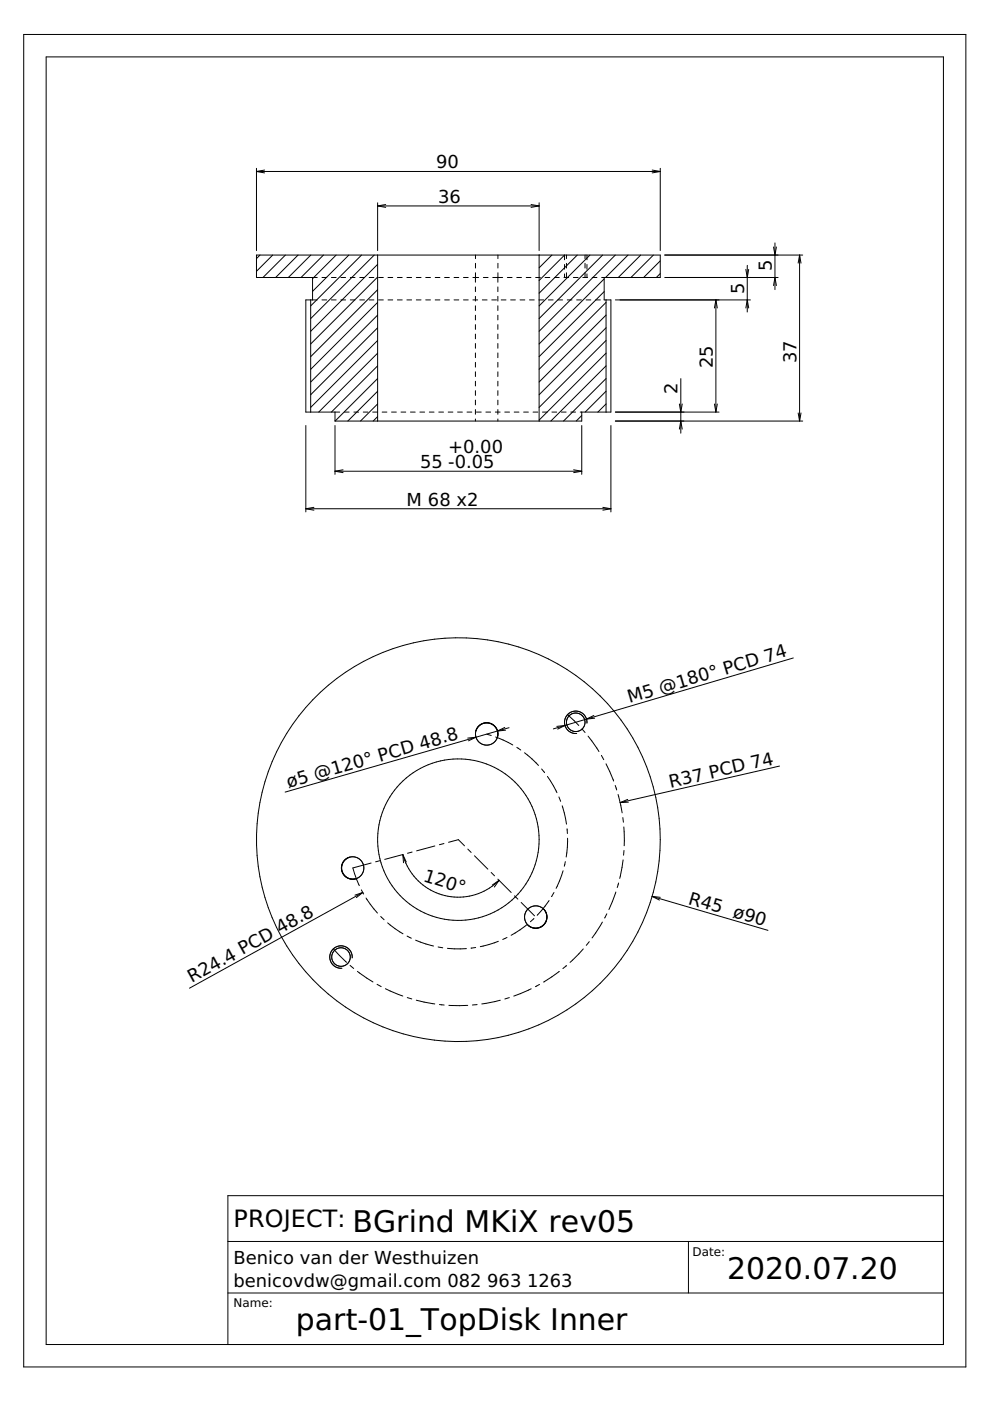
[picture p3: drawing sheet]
<svg xmlns="http://www.w3.org/2000/svg" width="210mm" height="297mm" viewBox="0 0 210 297" stroke-linecap="round" stroke-linejoin="round" font-family="sans-serif">
<g fill="none" stroke="#000" stroke-width=".21">
<path d="M5 7.3h199.8v282.5h-199.8zM9.8 12.1h190.2v273h-190.2zM54.4 35.7v17.4M54.4 36.4h85.6M54.4 36.4l1.7 .3M56.1 36.1l-1.7 .3M138.3 36.1l1.7 .3M140 35.7v17.4M140 36.4l-1.7 .3M55.1 54.1l-.7 .7M57.8 54.1l-3.4 3.4M60.5 54.1l-4.7 4.7"/>
<path d="M63.2 54.1l-4.8 4.7M65.9 54.1l-4.8 4.7M66.3 58.8v4.8M67.3 58.8h-12.9v-4.7h85.6v4.7h-12.4M68.3 58.8h1M68.6 54.1l-4.8 4.7M70.3 58.8h1M71.3 54.1l-5 5M72.3 58.8h1M74 54.1l-7.7 7.7M74.3 58.8h1M76.3 58.8h1"/>
<path d="M76.7 54.1l-10.8 10.8M78.3 58.8h1M79.3 54.1l-13.4 13.4M80.1 43v10.1M80.1 54.1v35.2M80.1 43.7h34.2M80.1 43.7l1.7 .3M80.1 56l-14.2 14.2M80.1 58.7l-14.2 14.2M80.3 58.8h1M81.8 43.4l-1.7 .3M82.3 58.8h1"/>
<path d="M84.3 58.8h1M86.3 58.8h1M88.3 58.8h1M90.3 58.8h1M92.3 58.8h1M94.3 58.8h1M96.3 58.8h1M98.3 58.8h1M100.3 58.8h1.2M100.8 54.1v.7M100.8 55.8v1M100.8 57.8v2"/>
<path d="M102.5 58.8h1M104.5 58.8h2.1M105.6 58.8v1M105.6 54.1v.7M105.6 55.8v1M105.6 57.8v1M107.6 58.8h1M109.6 58.8h1M111.6 58.8h1M112.6 43.4l1.7 .3M113.6 58.8h1M114.3 43v10.1"/>
<path d="M114.3 43.7l-1.7 .3M114.3 54.1v35.2M115.6 58.8h1M117 54.1l-2.7 2.7M117.6 58.8h1M119.6 58.8h1M119.7 55.1v-1l-5.4 5.4M119.7 56.1v1M119.7 58.1v.7M120.1 54.1v.7M120.1 55.8v1M120.1 57.8v1"/>
<path d="M121.6 58.8h1M122.4 54.1l-8.1 8.1M123.6 58.8h1M124 54.1v.7M124 55.8v1M124 57.8v1M124.4 54.1v1M124.4 56.1v1M124.4 58.1v.7M125.1 54.1l-10.8 10.8M125.6 58.8h1M127.8 54.1l-13.5 13.4"/>
<path d="M128.1 58.8v4.8h1.4v23.8h-6.5M128.1 59.1l-13.8 13.8M130.5 54.1l-16.2 16.1M133.2 54.1l-4.8 4.7M135.8 54.1l-4.7 4.7M138.5 54.1l-4.7 4.7M140 55.3l-3.5 3.5M140 58l-.8 .8M140.9 54.1h29.3M140.9 58.8h24.1M158.1 57.1l.3 1.7 .3-1.7M158.4 56.3v9.9"/>
<path d="M164 52.4l.3 1.7 .3-1.7M164.3 51.5v9.9M169.5 54.1v35.2M169.5 54.1l.3 1.7M169.5 54.1l-.3 1.7M65.9 63.6v23.8M67.3 63.6h-2.5v23.8h7.2M68.3 63.6h1M70.3 63.6h1M72.3 63.6h1M74.3 63.6h1M76.3 63.6h1"/>
<path d="M78.3 63.6h1M80.1 74.9l-12.5 12.5M80.1 77.6l-9.8 9.8M80.1 61.4l-14.2 14.2M80.1 64.1l-14.2 14.2M80.1 66.8l-14.2 14.2M80.1 69.5l-14.2 14.2M80.1 72.2l-14.2 14.2M80.3 63.6h1M82.3 63.6h1M84.3 63.6h1M86.3 63.6h1"/>
<path d="M88.3 63.6h1M90.3 63.6h1M92.3 63.6h1M94.3 63.6h1M96.3 63.6h1M98.3 63.6h1M100.3 63.6h1M100.8 60.8v1M100.8 62.8v1M100.8 64.8v1M100.8 66.8v1M100.8 68.8v1"/>
<path d="M100.8 70.8v1M100.8 72.8v1M100.8 74.8v1M100.8 76.8v1M100.8 78.8v1M102.3 63.6h1M104.3 63.6h1M105.6 60.8v1M105.6 62.8v1M105.6 64.8v1M105.6 66.8v1M105.6 68.8v1"/>
<path d="M105.6 70.8v1M105.6 72.8v1M105.6 74.8v1M105.6 76.8v1M105.6 78.8v1M106.3 63.6h1M108.3 63.6h1M110.3 63.6h1M112.3 63.6h1M114.3 63.6h1M116.3 63.6h1M118.3 63.6h1"/>
<path d="M120.3 63.6h1M122.3 63.6h1M124.3 63.6h1M126.3 63.6h1M128.1 61.8l-13.8 13.8M128.5 77.6l-11.7 11.7M128.5 64.1l-14.2 14.2M128.5 66.8l-14.2 14.2M128.5 69.5l-14.2 14.2M128.5 72.2l-14.2 14.2M128.5 74.9l-14.2 14.2M128.5 63.6v23.8"/>
<path d="M130.5 63.6h28.6M151.8 63.6v23.8M151.8 63.6l.3 1.7M151.8 63.6l-.3 1.7M158.1 65.3l.3-1.7 .3 1.7M164 60.5l.3-1.7 .3 1.7M64.8 90.2v18.3M71 87.4v1.9M71 90.2v10.4M71 99.9h52.3M71 99.9l1.7 .3M72.7 99.6l-1.7 .3"/>
<path d="M73 87.4h1M75 87.4h1M77 87.4h1M79 87.4h1M80.1 80.3l-9 9M80.1 83l-6.4 6.3M80.1 85.6l-3.7 3.7M80.1 88.3l-1 1M81 87.4h1M83 87.4h1M85 87.4h1M87 87.4h1"/>
<path d="M89 87.4h1M91 87.4h1M93 87.4h1M95 87.4h1M97 87.4h1M99 87.4h1M100.8 80.8v1M100.8 82.8v1M100.8 84.8v1M100.8 86.8v1M100.8 88.8v.5M101 87.4h1"/>
<path d="M103 87.4h1M105 87.4h1M105.6 80.8v1M105.6 82.8v1M105.6 84.8v1M105.6 86.8v1M105.6 88.8v.5M107 87.4h1M109 87.4h1M111 87.4h1M113 87.4h1M115 87.4h1"/>
<path d="M117 87.4h1M119 87.4h1M121 87.4h1M121.6 99.6l1.7 .3M123.3 87.4v1.9h-52.3M123.3 90.2v10.4M123.3 99.9l-1.7 .3M123.3 88.1l-1.1 1.2M128.5 85.6l-1.7 1.8M128.5 80.3l-9 9M128.5 82.9l-4.4 4.5M129.5 90.2v18.3"/>
<path d="M130.5 89.3h39.7M130.5 87.4h21.9M144 91l.3-1.7 .3 1.7M144 85.7l.3 1.7 .3-1.7M144.3 80.3v11.5M151.5 85.7l.3 1.7M152.1 85.7l-.3 1.7M169.2 87.6l.3 1.7M169.8 87.6l-.3 1.7M64.8 107.9h64.7M64.8 107.9l1.8 .3M66.6 107.6l-1.8 .3"/>
<path d="M127.8 107.6l1.7 .3M129.5 107.9l-1.7 .3M168.2 139.5l-43.8 13M100.9 156.3l-40.4 11.6M100.9 156.3l-1.6 .8M100.9 156.3l-1.7 .2M103.2 155.7l1 .2M105.1 156.3l3.6 1.6M105.5 155a2.38 2.38 0 0 0-2.3-1.7 2.38 2.38 0 0 0-2.3 1.7M105.5 155v.3M105.5 155a2.38 2.38 0 0 0-3.8-1.3 2.38 2.38 0 0 0 .3 4 2.38 2.38 0 0 0 3.5-1.8M105.5 155l.1 .4"/>
<path d="M105.5 155.3v.6M105.6 155.4v.5M107 154.2l-1.5 .8M107.2 154.8l-1.7 .2M107.9 154.3l-7 2M109.6 158.5l.8 .5M111.2 159.6l3 2.7M118.1 154l1.7-.2-1.6 .8M120.3 151.5l2.4 2.3M123.4 154.6l.7 .7M124.4 152.5l-7.1 2M124.4 152.5v.8"/>
<path d="M124.4 152.5a2.38 2.38 0 0 0-2.8-1.7 2.38 2.38 0 0 0-1.9 2.7 2.38 2.38 0 0 0 2.6 2M124.7 156.1l2.3 3.2M125.9 151.7l-1.5 .8M126.1 152.3l-1.7 .2M92.2 179.4l-3.9 1M94.1 178.8l-.9 .3M95.1 178.6l2.1-.6 1.3 1.3M114.8 163l.7 .8M116.1 164.6l2 3.5M118.5 169l.4 .9M119.2 170.8l.9 3.9M120.2 175.7l.1 1"/>
<path d="M120.3 177.7l-.3 4M127.5 160.2l.5 .9M128.5 161.9l1.6 3.7M130.4 166.5l.4 1M131 168.4l.9 3.9M132.1 173.3l.1 1M132.3 175.3v4M133.1 169.5l-1.6 .7M133.2 170.1l-1.7 .1M165.3 162.4l-33.8 7.8M72.9 185.5l.3 .4M72.9 185.4l.4 .4"/>
<path d="M73 182.5a2.38 2.38 0 0 0-.1 3M73 182.5a2.38 2.38 0 0 0-.1 2.9M73.1 182.3l-.1 .2M73.2 182.3l-.2 .2M73.2 185.9l.8 .4M73.3 185.8l.7 .5M73.3 182.2l-.1 .1M73.7 181.9l-.4 .3M73.8 181.9l-.6 .3M73.9 181.8l-.1 .1M74 186.3l.4 .1M74 181.8l-.2 .1"/>
<path d="M74.1 181.7a2.38 2.38 0 0 1 3 1.8 2.38 2.38 0 0 1-1.9 2.9M74.2 181.7l-.2 .1M74.4 186.4h.8M75.4 186.3l-1 .1M76.6 188.7l.5 .8M76.9 189.2l-36.7 20.3M76.9 189.2l-1.3 1.1M76.9 189.2l-1.6 .6M77.6 190.4l2.4 3.2M78.7 183l-3.9 1 1.4 3.8M80.6 182.5l-1 .2M80.7 194.3l.7 .7"/>
<path d="M82.2 195.7l3.2 2.3M85.4 181.2a12.2 12.2 0 0 0 20.4 5.4M85.4 181.2l.7 1.6M85.4 181.2l.2 1.7M85.4 181.2l-3.8 1M86.3 198.5l.9 .4M87.4 180.7l-1 .2M88.1 199.3l3.8 1.3M99.2 180l.7 .7M100.6 181.4l2.8 2.9M104.1 185l.7 .7M105.6 186.4l2.8 2.8"/>
<path d="M105.7 199.6l-3.9 1.1M105.8 186.6l-1 1.5M105.8 186.6l-1.4 1M107.5 198.8l-.9 .4M109.1 189.9l.7 .7M110.5 191.3l2.8 2.9M111.7 196.1l-3.3 2.2M111.9 196.1a2.38 2.38 0 0 0 2.7 .4M113.2 194.8l-.7 .6M114.7 196.5h-.1M115.1 196.3l-.4 .2M115.1 196.3l-.3 .2"/>
<path d="M115.3 196l-.2 .3M115.4 196l-.3 .3M115.8 193.5l.1 .4M115.8 193.5a2.37 2.37 0 0 0-3.2-1.2 2.37 2.37 0 0 0-1.1 3.2 2.37 2.37 0 0 0 3.2 1.1M115.8 193.5l.1 .3M115.9 193.9a2.38 2.38 0 0 1-.6 2.1M115.9 193.8a2.38 2.38 0 0 1-.5 2.2M116.4 190.9l-2.5 3.1M117.5 189.2l-.5 .9M119.4 184.6l-1.5 3.7M119.9 182.7l-.3 1M124.9 199.7l-.6 .7"/>
<path d="M127.7 195.5l-2.2 3.4M128.7 193.7l-.5 .9M130.6 189.1l-1.5 3.7M131.2 187.2l-.3 1M132.1 182.3l-.7 3.9M132.3 180.3l-.1 1M138.3 190.1l24.5 7.2M138.3 190.1l1.7 .2M138.3 190.1l1.5 .7M70.7 201.2l2.8 2.8M74.2 204.7l.8 .6M74.7 203.1a2.38 2.38 0 0 0-2.3-2.6 2.38 2.38 0 0 0-2.5 2.5 2.38 2.38 0 0 0 2.6 2.3"/>
<path d="M75.8 205.9l3.3 2.3M79.9 208.7l.9 .5M81.7 209.6l3.7 1.6M86.3 211.5l1 .3M88.3 212.1l3.9 .8M92.9 200.8l1 .1M93.2 213l1 .1M94.9 201.1h4M95.2 213.2h4M100.9 200.9l-1 .1M101.2 213l-1 .1M106.1 212.1l-4 .8"/>
<path d="M108 211.5l-1 .3M112.6 209.6l-3.7 1.6M114.4 208.7l-.9 .5M118.6 206l-3.3 2.2M120.1 204.7l-.8 .6M123.7 201.2l-2.8 2.8M200 253.5h-151.7v31.6M48.3 274.1h151.7M48.3 263.2h151.7M146 263.2v10.9"/>
<circle cx="122.1" cy="153.1" r="1.97"/>
<circle cx="97.2" cy="178" r="17.1"/>
<circle cx="97.2" cy="178" r="42.8"/>
<circle cx="72.3" cy="202.9" r="1.97"/>
</g>
<g font-size="6.3">
<text x="74.7" y="261.2">BGrind MKiX rev05</text>
<text x="154.2" y="271.3">2020.07.20</text>
<text x="62.7" y="281.9">part-01_TopDisk Inner</text>
</g>
<text font-size="5.1" x="49.5" y="260.2">PROJECT:</text>
<g font-size="3.8">
<text x="92.5" y="35.7">90</text>
<text x="92.9" y="43">36</text>
<text x="163.6" y="57.4" transform="rotate(-90 163.6 57.4)">5</text>
<text x="157.8" y="62.4" transform="rotate(-90 157.8 62.4)">5</text>
<text x="168.9" y="77" transform="rotate(-90 168.9 77)">37</text>
<text x="143.7" y="83.6" transform="rotate(-90 143.7 83.6)">2</text>
<text x="151.1" y="78" transform="rotate(-90 151.1 78)">25</text>
<text x="89.1" y="99.2">55 -0.05</text>
<text x="95.1" y="96.1">+0.00</text>
<text x="86.2" y="107.2">M 68 x2</text>
<text x="133.5" y="149.1" transform="rotate(-16 133.5 149.1)">M5 @180° PCD 74</text>
<text x="61.2" y="167" transform="rotate(-16 61.2 167)">ø5 @120° PCD 48.8</text>
<text x="142.2" y="167" transform="rotate(-13 142.2 167)">R37 PCD 74</text>
<text x="89.6" y="186.7" transform="rotate(18 89.6 186.7)">120°</text>
<text x="145.8" y="191.6" transform="rotate(16 145.8 191.6)">R45 ø90</text>
<text x="40.7" y="208.5" transform="rotate(-29 40.7 208.5)">R24.4 PCD 48.8</text>
<text x="49.5" y="268">Benico van der Westhuizen</text>
<text x="49.5" y="272.9">benicovdw@gmail.com 082</text>
<text x="103.3" y="272.9">963</text>
<text x="111.8" y="272.9">1263</text>
</g>
<g font-size="2.5">
<text x="146.8" y="266.3">Date:</text>
<text x="49.5" y="277.1">Name:</text>
</g>
</svg>
